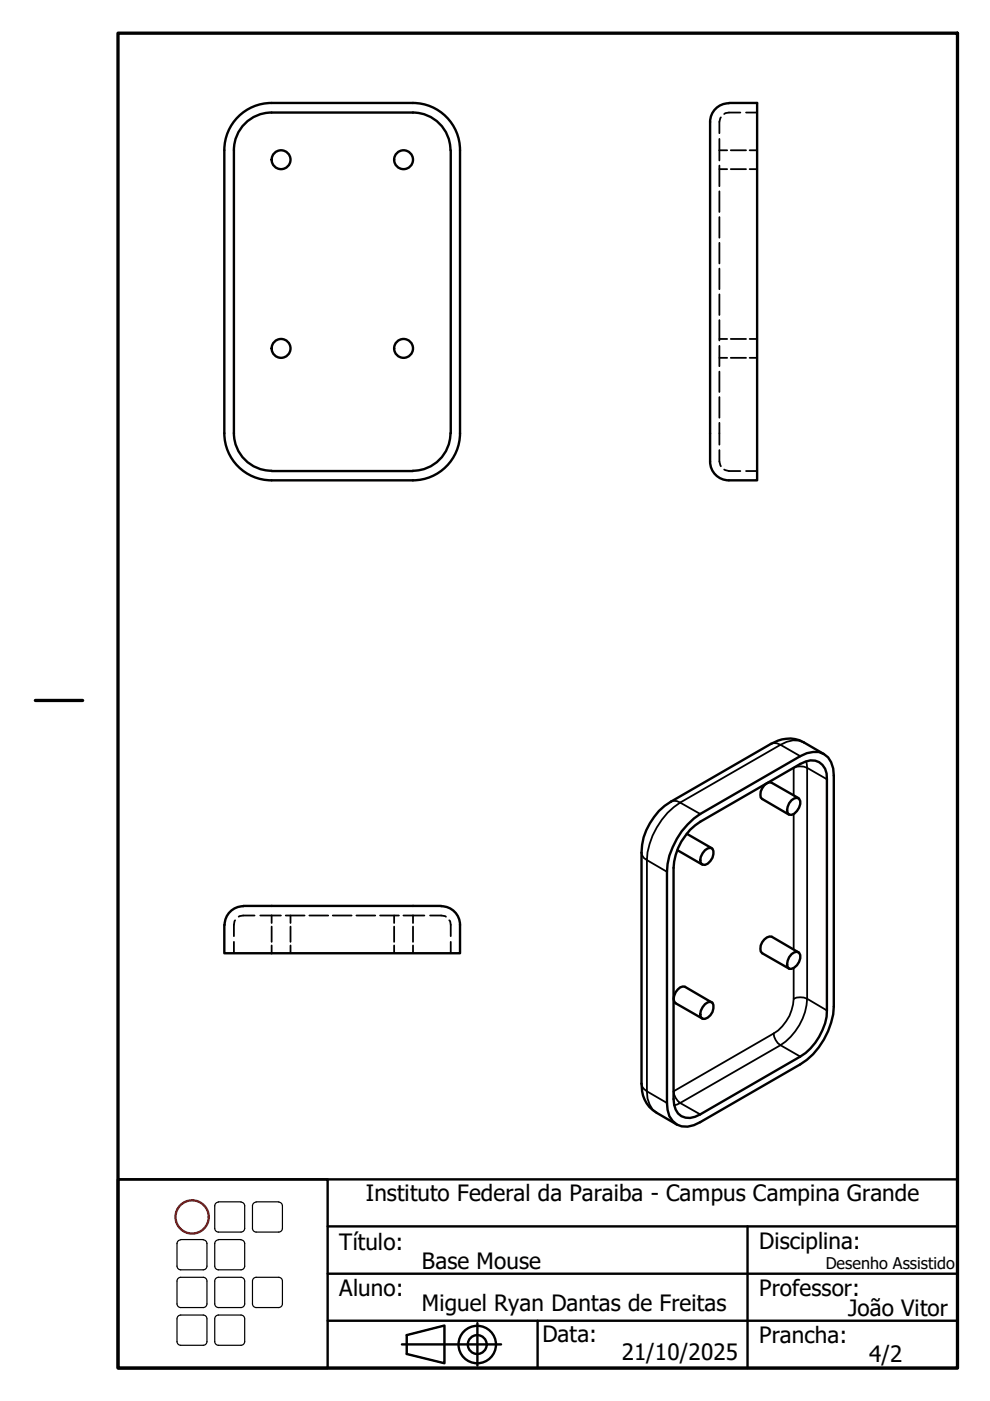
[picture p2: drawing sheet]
<svg xmlns="http://www.w3.org/2000/svg" width="210mm" height="297mm" viewBox="0 0 210 297" stroke-linecap="round" stroke-linejoin="round" font-family="sans-serif">
<g fill="none" stroke="#000" stroke-width=".51">
<path d="M57.6 23.9a8 8 0 0 0-8 8v59.9a8 8 0 0 0 8 8M57.6 21.8a10 10 0 0 0-10 10.1v59.9a10 10 0 0 0 10 10M57.6 23.9h30M57.6 21.8h30M87.5 23.9a8 8 0 0 1 8 7.9M87.5 21.8a10 10 0 0 1 10 10.1v59.9a10 10 0 0 1-10 10M95.6 31.9v60M150.6 25.8v72a4 4 0 0 0 3.9 4M154.5 21.9a4 4 0 0 0-3.9 4M154.6 21.8h5.9v80h-5.9M57.6 99.9h30M95.5 91.8a8 8 0 0 1-8 8"/>
<path d="M57.6 101.8h30M174.7 159.9l-4.3-2.5a6.7 6.7 0 0 0-7 .3l-21.2 12.3a13.2 13.2 0 0 0-6.2 10.8v48.9a6.7 6.7 0 0 0 3.3 6.3l4.2 2.4M145.6 176.8l5.3 3M145.8 174.8l1.3-1.3 1.4-.9 21.2-12.3a5.2 5.2 0 0 1 5-.4 5 5 0 0 1 2.1 4.6v48.9a15.7 15.7 0 0 1-7.1 12.3l-21.2 12.2a4.5 4.5 0 0 1-5.9-.2l-.7-1-.4-1.4-.1-1.4v-49.1a15.8 15.8 0 0 1 4.4-10zM146.3 175.9l2.2-1.7 21.2-12.2a3.7 3.7 0 0 1 4.7 .2l.5 .8 .4 1v1.2v49a12.4 12.4 0 0 1-5.6 9.8l-21.2 12.3a3.7 3.7 0 0 1-4.7-.2l-.5-.8-.4-1.1-.1-1.2v-49a12.6 12.6 0 0 1 3.5-8.1zM167.8 169.7l.6-.4 .6-.2 .4 .2a2.38 2.38 0 0 1-1 3.2l-.6 .3-.5-.1a1.81 1.81 0 0 1 0-2.4zM169.3 169.2l-5.7-3.2a1.7 1.7 0 0 0-2 1.1 1.84 1.84 0 0 0 0 2.3l5.7 3.3M47.6 196.1v6h49.9v-6M51.6 192.1h41.9M51.6 192.1a4 4 0 0 0-4 4M93.6 192.1a4 4 0 0 1 3.9 4M143.6 180.3l5.3 3"/>
<path d="M149.5 180.3l.6-.4 .5-.1 .5 .1a2.62 2.62 0 0 1-1.6 3.5l-.5-.1a1.64 1.64 0 0 1 0-2.4zM149.5 212.9l.6-.4 .5-.1 .5 .2a2.45 2.45 0 0 1-2.1 3.4 1.71 1.71 0 0 1 0-2.5zM150.9 212.5l-5.7-3.3a1.78 1.78 0 0 0-1.9 1.2 1.73 1.73 0 0 0 0 2.3l5.6 3.2M167.8 202.3l.6-.4 .6-.1 .4 .2a2.45 2.45 0 0 1-2.1 3.4 1.88 1.88 0 0 1 0-2.5zM169.3 201.9l-5.7-3.3a2.43 2.43 0 0 0-2.3 3.1l.3 .4 5.7 3.2"/>
<circle cx="59.6" cy="33.9" r="2"/>
<circle cx="85.6" cy="33.9" r="2"/>
<circle cx="59.6" cy="73.9" r="2"/>
<circle cx="85.6" cy="73.9" r="2"/>
</g>
<!-- layer: Oculto (ISO) -->
<g fill="none" stroke="#000" stroke-width=".38">
<path d="M152.5 29.4v4.6M152.5 35.1v4.4M152.5 31.9h1.7M152.5 35.9h1.7M152.8 24.9l-.3 .9v2.4M154.9 31.9h3.3M154.9 35.9h3.3M157 23.9h-2.4l-.8 .1-.3 .2M158.2 23.9h2.3M158.9 31.9h1.6M158.9 35.9h1.6M152.5 40.6v4.3"/>
<path d="M152.5 46v4.4M152.5 51.5v4.4M152.5 56.9v4.4M152.5 62.4v4.4M152.5 67.9v4.3M152.5 73.3v4.3M152.5 78.8v4.3M152.5 71.9h1.7M152.5 75.9h1.7M154.9 71.9h3.3M154.9 75.9h3.3M158.9 71.9h1.6"/>
<path d="M158.9 75.9h1.6M152.5 95.4v2.4l.3 1.1M152.5 84.2v4.4M152.5 89.6v4.7M153.5 99.6l1.1 .3h2.4M158.2 99.9h2.3M49.6 199.7v2.4M49.8 195.1l-.2 1v2.4M54 194.1h-2.4l-1 .3M55.2 194.1h4.4M57.6 194.1v1.6M57.6 196.5v3.2"/>
<path d="M60.6 194.1h4M61.6 194.1v1.6M61.6 196.5v3.2M65.6 194.1h4M70.5 194.1h4M75.6 194.1h4M80.6 194.1h4M83.6 194.1v1.6M83.6 196.5v3.2M85.5 194.1h4.5M87.6 194.1v1.6M87.6 196.5v3.2"/>
<path d="M91.2 194.1h2.3l1.1 .3M95.2 195.1l.2 .2 .2 .8v2.4M95.6 199.7v2.4M57.6 200.5v1.6M61.6 200.5v1.6M83.6 200.5v1.6M87.6 200.5v1.6"/>
</g>
<g fill="none" stroke="#000" stroke-width=".38">
<path d="M163.4 157.7l.6-.2 .7 .1 .8 .3M165.5 157.9l-21.3 12.3M165.5 157.9l4.2 2.4M170.4 157.4a4.9 4.9 0 0 0-4.9 .5M142.2 170l.6-.2h.7l.7 .4M144.2 170.2a15.8 15.8 0 0 0-7 12.2l-.7-.5-.4-.6-.1-.5M144.2 170.2l4.3 2.4M168.3 172.6v28.7M170.9 161.4l.2 1.4M171.1 162.8a3.4 3.4 0 0 0-2.8 0v5.8M171.1 162.8v49l4.2 2.4M171.1 162.8l4.2 2.4"/>
<path d="M141.4 184.8l-4.2-2.4v49M164 219.1l-21.2 12.3a3.5 3.5 0 0 0 1.4 2.5l-1.3 .5M164 219.1a3.3 3.3 0 0 0 1.5 2.5M164 219.1a9.3 9.3 0 0 0 4.3-7.3 3.4 3.4 0 0 1 2.8 0 12.6 12.6 0 0 1-5.6 9.8M168.3 205.3v6.5M136 229.7l.1 .7 1.1 1M137.2 231.4a5.2 5.2 0 0 0 2.1 4.6M137.2 231.4l4.2 2.5M165.5 221.6l-21.3 12.3 4.3 2.4M165.5 221.6l4.2 2.4"/>
</g>
<!-- layer: Borda (ISO) -->
<path d="M25 7h178v283.1h-178zM7.5 148.5h10" fill="none" stroke="#000" stroke-width=".7"/>
<circle cx="40.7" cy="258" r="3.5" fill="none" stroke="#f00" stroke-width=".51"/>
<g fill="none" stroke="#000" stroke-width=".51">
<path d="M25 250h44.5v40.1h-44.5zM25 250h178v40.1h-178zM69.5 270.1h133.5M69.5 260h133.5M158.5 260v30.1M69.5 280h133.5M85.2 285h21M86.2 283.1l8-2.1v8l-8-1.9zM101.2 280.5v9M114 280v10.1"/>
<circle cx="101.2" cy="285.1" r="4"/>
<circle cx="101.2" cy="285.1" r="2"/>
</g>
<!-- layer: 02_Legenda -->
<g fill="none" stroke="#000" stroke-width=".25">
<path d="M46.3 254.8h4.8M46.3 254.9a.79 .79 0 0 0-.8 .8v4.8M51.1 254.9a.79 .79 0 0 1 .8 .8v4.8M54.3 254.8h4.8M54.3 254.9a.79 .79 0 0 0-.8 .8v4.8M59.1 254.9a.79 .79 0 0 1 .8 .8v4.8M37.5 268.4a.79 .79 0 0 0 .8 .8M37.5 276.4a.79 .79 0 0 0 .8 .8M37.5 271.6v4.9M37.5 279.6v4.9M38.3 270.8h4.8a.79 .79 0 0 1 .8 .8M38.3 278.8h4.8a.79 .79 0 0 1 .8 .8"/>
<path d="M38.3 262.8h4.8M38.3 262.9a.79 .79 0 0 0-.8 .8v4.8M38.3 270.8a.79 .79 0 0 0-.8 .8M38.3 278.8a.79 .79 0 0 0-.8 .8M43.1 262.9a.79 .79 0 0 1 .8 .8v4.8M43.9 271.6v4.9M43.9 279.6v4.9M43.9 268.4a.79 .79 0 0 1-.8 .8h-4.8M43.9 276.4a.79 .79 0 0 1-.8 .8h-4.8M45.5 260.4a.79 .79 0 0 0 .8 .8M45.5 268.4a.79 .79 0 0 0 .8 .8M45.5 276.4a.79 .79 0 0 0 .8 .8"/>
<path d="M45.5 271.6v4.9M45.5 279.6v4.9M46.3 278.8h4.8a.79 .79 0 0 1 .8 .8M46.3 270.8h4.8a.79 .79 0 0 1 .8 .8M46.3 262.8h4.8M46.3 262.9a.79 .79 0 0 0-.8 .8v4.8M46.3 278.8a.79 .79 0 0 0-.8 .8M46.3 270.8a.79 .79 0 0 0-.8 .8M51.1 262.9a.79 .79 0 0 1 .8 .8v4.8M51.9 268.4a.79 .79 0 0 1-.8 .8h-4.8M51.9 260.4a.79 .79 0 0 1-.8 .8h-4.8M51.9 276.4a.79 .79 0 0 1-.8 .8h-4.8"/>
<path d="M51.9 271.6v4.9M51.9 279.6v4.9M53.5 260.4a.79 .79 0 0 0 .8 .8M53.5 276.4a.79 .79 0 0 0 .8 .8M53.5 271.6v4.9M54.3 270.8h4.8a.79 .79 0 0 1 .8 .8M54.3 270.8a.79 .79 0 0 0-.8 .8M59.9 260.4a.79 .79 0 0 1-.8 .8h-4.8M59.9 276.4a.79 .79 0 0 1-.8 .8h-4.8M59.9 271.6v4.9M37.5 284.4a.79 .79 0 0 0 .8 .8M43.9 284.4a.79 .79 0 0 1-.8 .8h-4.8"/>
<path d="M45.5 284.4a.79 .79 0 0 0 .8 .8M51.9 284.4a.79 .79 0 0 1-.8 .8h-4.8M86.2 283.1l8-2.1v8l-8-1.9z"/>
</g>
<g font-size="4.8">
<text x="77.5" y="254.7">Instituto Federal da Paraiba - Campus Campina Grande</text>
<text x="71.9" y="265">Título:</text>
<text x="89.5" y="269">Base Mouse</text>
<text x="161" y="264.7">Disciplina:</text>
<text x="71.9" y="274.7">Aluno:</text>
<text x="161" y="274.7">Professor:</text>
<text x="89.5" y="278.1">Miguel Ryan Dantas de Freitas</text>
<text x="179.8" y="278.9">João Vitor</text>
<text x="115" y="284.5">Data:</text>
<text x="161" y="284.7">Prancha:</text>
<text x="131.8" y="288.3">21/10/2025</text>
<text x="184.3" y="288.8">4/2</text>
</g>
<text font-size="3.4" x="175.1" y="269">Desenho Assistido</text>
</svg>
